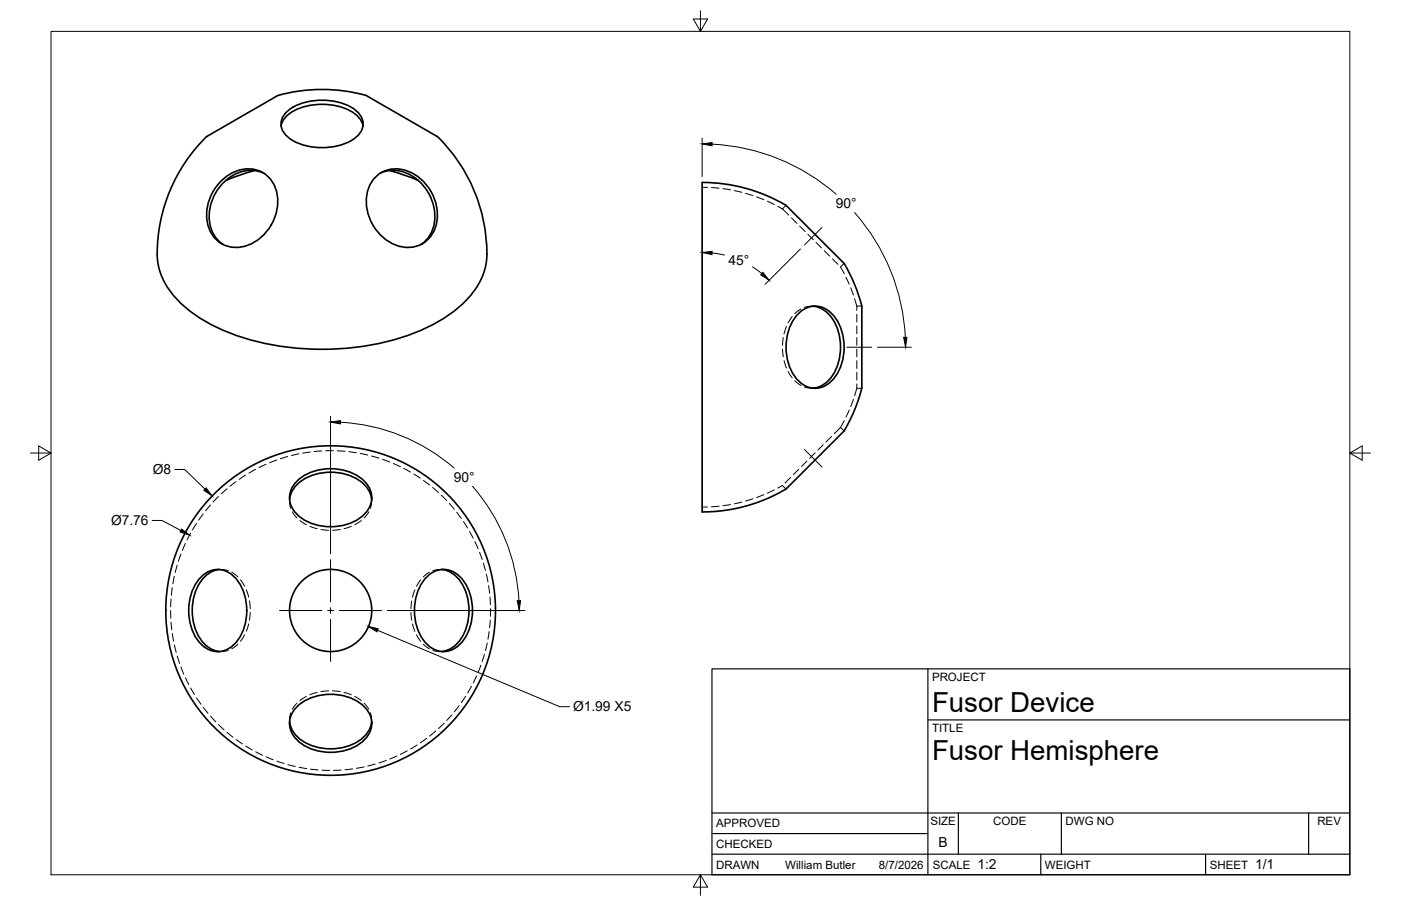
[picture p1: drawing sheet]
<svg xmlns="http://www.w3.org/2000/svg" width="432mm" height="279mm" viewBox="0 0 432 279" stroke-linecap="round" stroke-linejoin="round" font-family="sans-serif">
<!-- layer: Visible -->
<g fill="none" stroke="#000" stroke-width=".51">
<path d="M86.6 38.9a8 8 0 0 1 5.8-5.6 19.6 19.6 0 0 1 16.9 1.7 6.3 6.3 0 0 1 2.6 3.9M88.4 34.5a18.3 18.3 0 0 1 16.3-2.9 9.6 9.6 0 0 1 7 5.3 5.7 5.7 0 0 1-3.5 6.5 19.4 19.4 0 0 1-19-.7 5 5 0 0 1-.8-8.2zM63.7 42.1l16.9-9.8a21.8 21.8 0 0 1 11.8-4.3 47.9 47.9 0 0 1 20.8 1.7l21.6 12.4M63.7 42.1a50.4 50.4 0 0 0-15.1 38.3 23.6 23.6 0 0 0 10.4 15.9 65.1 65.1 0 0 0 33.4 11.1 76.2 76.2 0 0 0 42.8-8.3 30.2 30.2 0 0 0 13.8-14.8 28 28 0 0 0 .4-14 50.8 50.8 0 0 0-14.6-28.2M68.3 55.6a10.4 10.4 0 0 1 13.7-1.7 11.7 11.7 0 0 1 2.3 14.1 13.1 13.1 0 0 1-12.6 8.3 9.5 9.5 0 0 1-8-10.6 15.2 15.2 0 0 1 4.6-10.1zM78.5 52.6l-4.6 1.4-4.3 1.7M81.4 53.4a11.2 11.2 0 0 0-13.3 3.7 13.1 13.1 0 0 0-1.2 16.7l1.8 1.6M115.6 54.7a9.9 9.9 0 0 1 13.5 0 14.1 14.1 0 0 1 4.4 17.1 9.3 9.3 0 0 1-13.8 2.6 14.2 14.2 0 0 1-5.5-17.8zM117.1 53.4a11.2 11.2 0 0 1 13.3 3.7 13.1 13.1 0 0 1 1.2 16.7l-1.8 1.6M120.1 52.6l4.5 1.4 4.3 1.7M246.4 96.4a7.1 7.1 0 0 1 11.1 1.7 16.1 16.1 0 0 1-1.5 19.7 7.1 7.1 0 0 1-11.1-1.8 16.1 16.1 0 0 1 1.5-19.6zM250.7 94.4a10 10 0 0 1 7.8 8.3 15.5 15.5 0 0 1-3.9 15.3 7.2 7.2 0 0 1-3.9 1.7"/>
<path d="M260.2 81.2a41.8 41.8 0 0 1 5.4 13.9v24.2a40.7 40.7 0 0 1-5.9 14.1l-17 16.9a47.6 47.6 0 0 1-26.3 7.5v-101.5a47.8 47.8 0 0 1 26.3 7.5l17.5 17.4M89.3 154a10 10 0 0 1 8.2-7.8 15.5 15.5 0 0 1 15.3 3.8 7.2 7.2 0 0 1 1.8 4M91.2 148.7a15.9 15.9 0 0 1 21.4 0 7.1 7.1 0 0 1-1.7 11.1 16.1 16.1 0 0 1-19.7-1.5 6.8 6.8 0 0 1 0-9.6zM62.3 177.6a7.1 7.1 0 0 1 11.1 1.7 16.1 16.1 0 0 1-1.5 19.7 7.1 7.1 0 0 1-11.1-1.8 16.1 16.1 0 0 1 1.5-19.6zM67.6 175.6a10 10 0 0 0-7.8 8.3 15.5 15.5 0 0 0 3.9 15.3 7.2 7.2 0 0 0 3.9 1.7M131.9 177.6a7.1 7.1 0 0 1 11.1 1.7 16.1 16.1 0 0 1-1.5 19.7 7.1 7.1 0 0 1-11.1-1.8 16.1 16.1 0 0 1 1.5-19.6zM136.2 175.6a10 10 0 0 1 7.8 8.3 15.5 15.5 0 0 1-3.9 15.3 7.2 7.2 0 0 1-3.9 1.7M91.2 218.3a15.9 15.9 0 0 1 21.4 0 7.1 7.1 0 0 1-1.7 11.1 16.1 16.1 0 0 1-19.7-1.5 6.8 6.8 0 0 1 0-9.6zM89.3 222.5a10 10 0 0 0 8.2 7.9 15.5 15.5 0 0 0 15.3-3.9 7.2 7.2 0 0 0 1.8-4"/>
<circle cx="101.9" cy="188.3" r="12.7"/>
<circle cx="101.9" cy="188.3" r="50.8"/>
</g>
<!-- layer: Hidden -->
<g fill="none" stroke="#000" stroke-width=".31">
<path d="M216.4 57.8h1.7M219.2 57.8l2.4 .2M222.8 58.2l2.3 .3M226.3 58.8l2.3 .5M229.8 59.6l2.3 .7M233.2 60.7l2.2 .9M236.5 62.1l2.2 1M239.7 63.6l1.5 .8M241.2 64.4l1.9 2M242.3 63.3l-1.1 1.1M243.9 67.2l1.7 1.7M246.5 69.7l1.7 1.7"/>
<path d="M249 72.3l1.7 1.6M251.5 74.8l1.7 1.7M254 77.3l1.7 1.7M256.6 79.8l1.7 1.7M244.2 97.6l-1.3 2M246.9 95.3l-1.9 1.4M250.1 94.4h1.1M250.7 94.4l-2.8 .4M260.2 81.2l-1.1 1.1 1.1 2.1M260.8 85.5l.9 2.2M262.2 88.8l.8 2.2M263.4 92.1l.7 2.3"/>
<path d="M264.1 94.4v1.4M264.1 96.9v2.4M264.1 94.4h1.5M241.2 107.7l.2 2.3M241.4 104.1l-.2 2.4M241.7 111.2l.7 2.3M242.4 100.7l-.8 2.3M242.9 114.6l1.3 1.9M245 117.4l1.9 1.5M247.9 119.4l2.8 .3M250.1 119.7h1.1M264.1 100.5v2.4"/>
<path d="M264.1 104.1v2.4M264.1 107.7v2.3M264.1 111.2v2.4M264.1 114.8v2.4M264.1 118.4v1.3M264.1 119.7l-.7 2.3M264.1 119.7h1.5M92.1 140l-2.3 .5M95.7 139.4l-2.4 .3M99.2 139.1l-2.4 .2M100.4 139h2.4M103.9 139l2.4 .2"/>
<path d="M107.5 139.3l2.4 .3M111 139.8l2.3 .5M251.2 139.7l-1.7 1.7M253.7 137.1l-1.6 1.7M256.3 134.6l-1.7 1.7M259.1 131.8l-2 2M259.1 131.8l1.1 1.1M260.2 129.7l-1.1 2.1M261.7 126.5l-.9 2.2M263 123.1l-.8 2.3M62.6 158.5l-1.4 1.9M64.9 155.7l-1.5 1.8"/>
<path d="M67.3 153.1l-1.6 1.7M70 150.7l-1.8 1.6M72.7 148.5l-1.8 1.5M75.7 146.5l-2 1.3M78.8 144.7l-2.1 1.2M82 143.2l-2.2 1M85.3 141.9l-2.2 .8M88.7 140.8l-2.3 .7M89.2 153.5v1.1M89.3 154.1l.3 2.7M90.1 157.8l1.4 1.9M113.7 157.8l-1.5 1.9"/>
<path d="M114.5 140.6l2.3 .7M114.5 154.1l-.3 2.6M114.6 153.5v1.1M117.9 141.6l2.2 .9M121.2 142.9l2.2 1M124.4 144.4l2.1 1.2M127.6 146.2l1.9 1.3M130.5 148.1l1.9 1.5M133.3 150.3l1.8 1.6M136 152.7l1.7 1.7M138.5 155.2l1.5 1.8M140.8 158l1.4 1.9"/>
<path d="M218.1 156.4h-1.7M221.6 156.1l-2.4 .2M225.1 155.6l-2.3 .4M228.6 154.8l-2.3 .6M232.1 153.8l-2.3 .7M235.4 152.6l-2.2 .8M238.7 151.1l-2.2 1M239.7 150.5l1.5-.8 1.1 1.1M243.6 147.2l-1.6 1.7M246.2 144.7l-1.7 1.7M248.7 142.2l-1.7 1.7M53.7 177.7l-.4 2.3"/>
<path d="M54.6 174.3l-.6 2.3M55.8 170.9l-.8 2.2M57.1 167.6l-.9 2.2M58.7 164.4l-1.1 2.1M60.6 161.4l-1.3 2M67.1 175.6h1.1M67.6 175.7l2.7 .3M71.4 176.5l1.9 1.4M74.1 178.8l1.3 2M92.4 160.5l2 1.3M95.5 162.3l2.3 .7M98.9 163.3l2.4 .2"/>
<path d="M104.9 163.3l-2.4 .2M108.3 162.3l-2.3 .7M111.4 160.5l-2 1.3M129.6 178.8l-1.2 2M132.3 176.5l-1.8 1.4M135.6 175.6h1.1M136.1 175.7l-2.7 .3M142.9 160.8l1.2 2.1M144.7 163.9l1.1 2.1M146.4 167l.9 2.2M147.8 170.3l.8 2.2M149 173.7l.6 2.2"/>
<path d="M149.9 177.1l.5 2.3M52.6 188.3v2.4M52.7 191.9l.2 2.3M52.7 184.7l-.1 2.4M53.1 181.2l-.3 2.4M53.1 195.4l.4 2.3M53.7 198.9l.6 2.3M73.3 198.6l-1.9 1.5M75.4 195.7l-1.3 2.1M75.9 181.9l.7 2.3M76.6 192.4l-.7 2.3M76.9 185.3l.2 2.4"/>
<path d="M77.1 188.9l-.2 2.3M126.6 188.9l.3 2.4M126.9 185.3l-.3 2.4M127.1 192.4l.8 2.3M127.9 181.9l-.8 2.3M128.4 195.8l1.2 2M130.5 198.6l1.8 1.5M150.2 198.3l-.6 2.3M150.6 180.6l.3 2.3M150.7 194.8l-.3 2.3M151 184.1l.2 2.4M151.1 191.2l-.2 2.4"/>
<path d="M151.2 187.7v2.4M54.6 202.3l.8 2.3M55.8 205.7l.8 2.2M57.1 209l1.1 2.1M58.8 212.2l1.1 2M60.6 215.2l1.3 2M62.6 218.1l1.5 1.9M67.1 201h1.1M70.4 200.6l-2.8 .3M89.6 219.8l-.3 2.7M91.5 216.9l-1.4 1.8M94.4 214.8l-2 1.2"/>
<path d="M97.7 213.5l-2.2 .8M101.3 213l-2.4 .3M102.5 213l2.3 .3M106 213.5l2.3 .8M109.3 214.8l2.1 1.2M112.2 216.9l1.5 1.8M114.2 219.8l.3 2.7M133.4 200.6l2.7 .3M135.6 201h1.1M141.5 217.6l-1.5 1.9M143.5 214.7l-1.3 2M145.3 211.6l-1.2 2.1"/>
<path d="M146.9 208.4l-1 2.2M148.2 205.1l-.9 2.2M149.3 201.8l-.7 2.2M64.9 220.9l1.6 1.7M67.3 223.5l1.8 1.6M70 225.9l1.8 1.5M72.8 228.1l1.9 1.3M75.7 230.1l2 1.2M78.8 231.9l2.1 1M82 233.4l2.2 .9M85.3 234.7l2.3 .8M88.7 235.8l2.3 .6"/>
<path d="M89.2 222v1.1M92.2 236.6l2.3 .4M95.7 237.2l2.3 .2M99.2 237.5l2.4 .1M105.2 237.5l-2.4 .1M108.7 237.1l-2.4 .3M112.2 236.5l-2.3 .4M114.6 222v1.1M115.7 235.6l-2.4 .6M119 234.5l-2.2 .8M122.3 233.2l-2.2 .9M125.5 231.6l-2.1 1.1"/>
<path d="M128.6 229.7l-2.1 1.3M131.5 227.7l-1.9 1.4M134.3 225.5l-1.9 1.5M136.9 223l-1.8 1.7M139.3 220.4l-1.6 1.8"/>
</g>
<!-- layer: Border -->
<path d="M15.7 9.7h400.3v260.1h-400.3zM215.9 3.3v6.4l-2.2-3.8h4.4l-2.2 3.8M9.4 139.7h6.3l-3.8-2.2v4.4l3.8-2.2M416 139.7l3.8 2.2v-4.4l-3.8 2.2h6.4M215.9 269.8l2.2 3.8h-4.4l2.2-3.8v6.3" fill="none" stroke="#000" stroke-width=".31"/>
<!-- layer: Titleblock -->
<path d="M219.4 206.3h196.6v63.5h-196.6zM286 206.3v63.5M286 222h130M219.4 257.1h66.6M219.4 250.7h196.6M295.4 250.7v12.7M327.1 250.7v12.7M403.3 250.7v12.7M219.4 263.4h196.6M320.8 263.4v6.4M371.6 263.4v6.4" fill="none" stroke="#000" stroke-width=".36"/>
<!-- layer: Smart Centers -->
<path d="M253.3 70.1l-5.4 5.4M261 107.1h7.6M247.9 138.6l5.4 5.4M101.9 172.6v13M86.2 188.3h13M101 188.3h1.8M101.9 187.4v1.8M101.9 191v13M104.6 188.3h13" fill="none" stroke="#000" stroke-width=".31"/>
<!-- layer: FD_Dimensions -->
<g fill="none" stroke="#000" stroke-width=".31">
<path d="M216.4 42.6v11.9M219.5 44.5a62.7 62.7 0 0 1 38.2 15.4M219.5 78l3.8 .7M246.7 76.8l-10.9 10.9M263.4 65.6a62.7 62.7 0 0 1 15.6 38.4M231.9 82.3l2.9 2.1M270.4 107.1h10.5M101.9 128.4v42.4M104.9 130.2a58.1 58.1 0 0 1 35.1 14.1M53.9 144.8h3l6.3 6M145.6 150a58.1 58.1 0 0 1 14.3 35.2M46.9 160.5h3l5.8 3.1"/>
<path d="M116.4 194.4l56.1 23.5h3M119.4 188.3h42.4"/>
</g>
<path d="M216.4 44.4l3.1-.4v1zM216.4 77.9l3.1-.4-.1 1zM235.1 84l2 2.4-2.6-1.6zM278.5 104h1l-.4 3.1zM101.9 130.2l3-.5v1zM63.5 150.5l1.9 2.5-2.6-1.8zM56 163.2l2.4 1.8-2.9-1zM113.6 193.2l3 .7-.4 .9zM159.4 185.3l1-.1-.4 3.1z" fill="#000" stroke="#000" stroke-width=".31"/>
<g font-size="8.5">
<text x="287.3" y="219.5">Fusor Device</text>
<text x="287.3" y="234.5">Fusor Hemisphere</text>
</g>
<g font-size="4.3">
<text x="257.6" y="64.2">90°</text>
<text x="224.5" y="81.6">45°</text>
<text x="47.1" y="146.2">Ø8</text>
<text x="139.8" y="148.7">90°</text>
<text x="34.2" y="162">Ø7.76</text>
<text x="176.6" y="219.4">Ø1.99 X5</text>
<text x="289.3" y="261.2">B</text>
<text x="301.2" y="268.1">1:2</text>
<text x="386.8" y="268.1">1/1</text>
</g>
<g font-size="3.5">
<text x="287.3" y="210.1">PROJECT</text>
<text x="287.3" y="225.8">TITLE</text>
<text x="220.7" y="255.2">APPROVED</text>
<text x="286.7" y="254.5">SIZE</text>
<text x="306.1" y="254.5">CODE</text>
<text x="328.4" y="254.5">DWG NO</text>
<text x="406" y="254.5">REV</text>
<text x="220.7" y="261.5">CHECKED</text>
<text x="220.7" y="267.9">DRAWN</text>
<text x="242" y="267.9">William Butler</text>
<text x="270.9" y="267.9">8/7/2026</text>
<text x="287.5" y="267.9">SCALE</text>
<text x="322.1" y="267.9">WEIGHT</text>
<text x="372.9" y="267.9">SHEET</text>
</g>
</svg>
